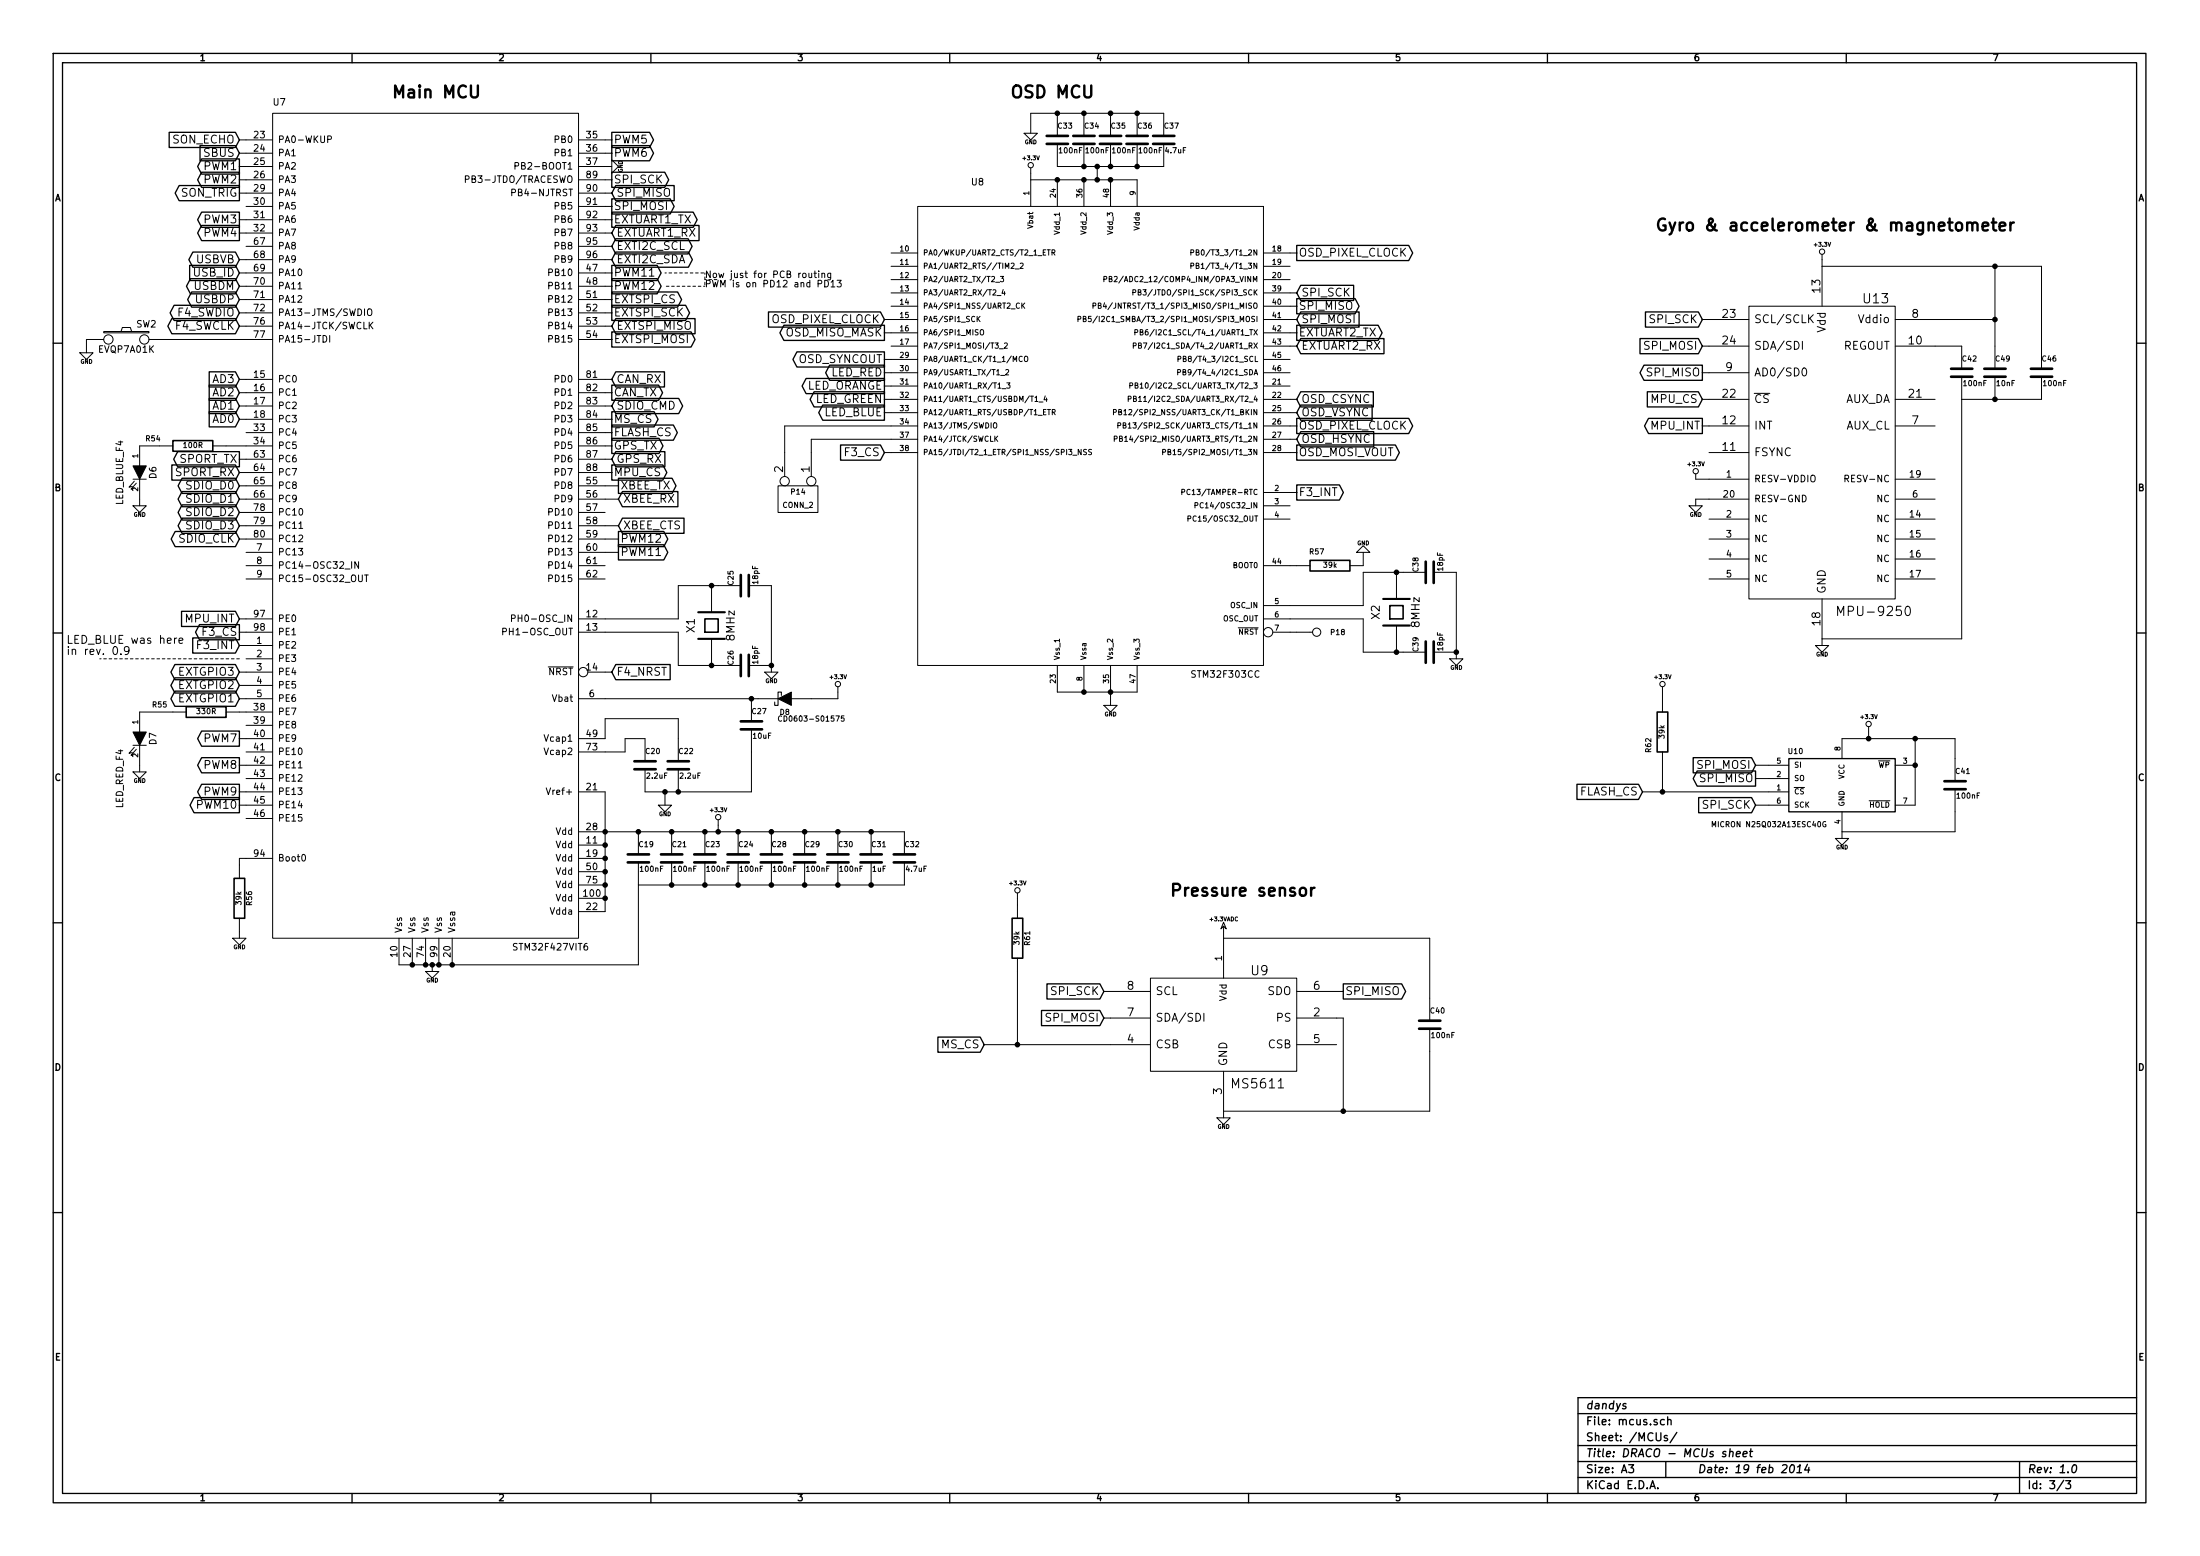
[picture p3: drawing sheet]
EESchema Schematic File Version 2
LIBS:power
LIBS:device
LIBS:transistors
LIBS:conn
LIBS:linear
LIBS:regul
LIBS:74xx
LIBS:cmos4000
LIBS:adc-dac
LIBS:memory
LIBS:xilinx
LIBS:special
LIBS:microcontrollers
LIBS:dsp
LIBS:microchip
LIBS:analog_switches
LIBS:motorola
LIBS:texas
LIBS:intel
LIBS:audio
LIBS:interface
LIBS:digital-audio
LIBS:philips
LIBS:display
LIBS:cypress
LIBS:siliconi
LIBS:opto
LIBS:atmel
LIBS:contrib
LIBS:valves
LIBS:dandys
LIBS:logo
LIBS:draco-cache
EELAYER 27 0
EELAYER END
$Descr A3 16535 11693
encoding utf-8
Sheet 3 3
Title "DRACO - MCUs sheet"
Date "19 feb 2014"
Rev "1.0"
Comp "dandys"
Comment1 ""
Comment2 ""
Comment3 ""
Comment4 ""
$EndDescr
$Comp
L STM32F303CC U8
U 1 1
P 8250 3300
F 0 "U8" H 7300 5200 50  0000 L BNN
F 1 "STM32F303CC" H 8950 1500 50  0000 L BNN
F 2 "lqfp48" H 7050 1500 50  0001 C CNN
F 3 "~" H 8250 3300 60  0000 C CNN
	1    8250 3300
	1    0    0    -1  
$EndComp
$Comp
L STM32F405VG U7
U 1 1
P 3200 3950
F 0 "U7" H 2050 7100 50  0000 L BNN
F 1 "STM32F427VIT6" H 3850 750 50  0000 L BNN
F 2 "TQFP-100" H 2250 800 50  0001 C CNN
F 3 "~" H 11500 1550 60  0000 C CNN
	1    3200 3950
	1    0    0    -1  
$EndComp
$Comp
L GND #PWR68
U 1 1
P 1800 7050
F 0 "#PWR68" H 1800 7050 30  0001 C CNN
F 1 "GND" H 1800 6980 30  0000 C CNN
F 2 "" H 1800 7050 60  0000 C CNN
F 3 "" H 1800 7050 60  0000 C CNN
	1    1800 7050
	1    0    0    -1  
$EndComp
Wire Wire Line
	3250 7250 3250 7300
Connection ~ 3100 7250
Connection ~ 3200 7250
Connection ~ 3250 7250
Connection ~ 3300 7250
$Comp
L C C19
U 1 1
P 4800 6450
F 0 "C19" H 4800 6550 40  0000 L CNN
F 1 "100nF" H 4806 6365 40  0000 L CNN
F 2 "c_0603" H 4838 6300 30  0001 C CNN
F 3 "~" H 4800 6450 60  0000 C CNN
	1    4800 6450
	1    0    0    -1  
$EndComp
$Comp
L C C21
U 1 1
P 5050 6450
F 0 "C21" H 5050 6550 40  0000 L CNN
F 1 "100nF" H 5056 6365 40  0000 L CNN
F 2 "c_0603" H 5088 6300 30  0001 C CNN
F 3 "~" H 5050 6450 60  0000 C CNN
	1    5050 6450
	1    0    0    -1  
$EndComp
$Comp
L C C23
U 1 1
P 5300 6450
F 0 "C23" H 5300 6550 40  0000 L CNN
F 1 "100nF" H 5306 6365 40  0000 L CNN
F 2 "c_0603" H 5338 6300 30  0001 C CNN
F 3 "~" H 5300 6450 60  0000 C CNN
	1    5300 6450
	1    0    0    -1  
$EndComp
$Comp
L C C24
U 1 1
P 5550 6450
F 0 "C24" H 5550 6550 40  0000 L CNN
F 1 "100nF" H 5556 6365 40  0000 L CNN
F 2 "c_0603" H 5588 6300 30  0001 C CNN
F 3 "~" H 5550 6450 60  0000 C CNN
	1    5550 6450
	1    0    0    -1  
$EndComp
$Comp
L C C28
U 1 1
P 5800 6450
F 0 "C28" H 5800 6550 40  0000 L CNN
F 1 "100nF" H 5806 6365 40  0000 L CNN
F 2 "c_0603" H 5838 6300 30  0001 C CNN
F 3 "~" H 5800 6450 60  0000 C CNN
	1    5800 6450
	1    0    0    -1  
$EndComp
$Comp
L C C29
U 1 1
P 6050 6450
F 0 "C29" H 6050 6550 40  0000 L CNN
F 1 "100nF" H 6056 6365 40  0000 L CNN
F 2 "c_0603" H 6088 6300 30  0001 C CNN
F 3 "~" H 6050 6450 60  0000 C CNN
	1    6050 6450
	1    0    0    -1  
$EndComp
$Comp
L C C30
U 1 1
P 6300 6450
F 0 "C30" H 6300 6550 40  0000 L CNN
F 1 "100nF" H 6306 6365 40  0000 L CNN
F 2 "c_0603" H 6338 6300 30  0001 C CNN
F 3 "~" H 6300 6450 60  0000 C CNN
	1    6300 6450
	1    0    0    -1  
$EndComp
$Comp
L C C31
U 1 1
P 6550 6450
F 0 "C31" H 6550 6550 40  0000 L CNN
F 1 "1uF" H 6556 6365 40  0000 L CNN
F 2 "c_0603" H 6588 6300 30  0001 C CNN
F 3 "~" H 6550 6450 60  0000 C CNN
	1    6550 6450
	1    0    0    -1  
$EndComp
$Comp
L C C32
U 1 1
P 6800 6450
F 0 "C32" H 6800 6550 40  0000 L CNN
F 1 "4.7uF" H 6806 6365 40  0000 L CNN
F 2 "c_0805" H 6838 6300 30  0001 C CNN
F 3 "~" H 6800 6450 60  0000 C CNN
	1    6800 6450
	1    0    0    -1  
$EndComp
Connection ~ 3400 7250
Wire Wire Line
	3000 7250 4800 7250
Wire Wire Line
	4550 5950 4550 6850
Connection ~ 4550 6250
Connection ~ 4550 6350
Connection ~ 4550 6450
Connection ~ 4550 6550
Connection ~ 4550 6650
Connection ~ 4550 6750
Wire Wire Line
	4550 6250 6800 6250
Connection ~ 4800 6250
Connection ~ 5050 6250
Connection ~ 5300 6250
Connection ~ 5550 6250
Connection ~ 5800 6250
Connection ~ 6050 6250
Connection ~ 6300 6250
Connection ~ 6550 6250
Wire Wire Line
	4800 6650 6800 6650
Connection ~ 5050 6650
Connection ~ 5300 6650
Connection ~ 5550 6650
Connection ~ 5800 6650
Connection ~ 6050 6650
Connection ~ 6300 6650
Connection ~ 6550 6650
Wire Wire Line
	4800 7250 4800 6650
$Comp
L +3.3V #PWR72
U 1 1
P 5400 6200
F 0 "#PWR72" H 5400 6160 30  0001 C CNN
F 1 "+3.3V" H 5400 6310 30  0000 C CNN
F 2 "" H 5400 6200 60  0000 C CNN
F 3 "" H 5400 6200 60  0000 C CNN
	1    5400 6200
	1    0    0    -1  
$EndComp
Wire Wire Line
	5400 6200 5400 6250
Connection ~ 5400 6250
$Comp
L C C20
U 1 1
P 4850 5750
F 0 "C20" H 4850 5850 40  0000 L CNN
F 1 "2.2uF" H 4856 5665 40  0000 L CNN
F 2 "c_0805" H 4888 5600 30  0001 C CNN
F 3 "~" H 4850 5750 60  0000 C CNN
	1    4850 5750
	1    0    0    -1  
$EndComp
$Comp
L C C22
U 1 1
P 5100 5750
F 0 "C22" H 5100 5850 40  0000 L CNN
F 1 "2.2uF" H 5106 5665 40  0000 L CNN
F 2 "c_0805" H 5138 5600 30  0001 C CNN
F 3 "~" H 5100 5750 60  0000 C CNN
	1    5100 5750
	1    0    0    -1  
$EndComp
Wire Wire Line
	4850 5950 5650 5950
$Comp
L GND #PWR71
U 1 1
P 5000 6050
F 0 "#PWR71" H 5000 6050 30  0001 C CNN
F 1 "GND" H 5000 5980 30  0000 C CNN
F 2 "" H 5000 6050 60  0000 C CNN
F 3 "" H 5000 6050 60  0000 C CNN
	1    5000 6050
	1    0    0    -1  
$EndComp
Wire Wire Line
	5000 6050 5000 5950
Connection ~ 5000 5950
$Comp
L DIODESCH D8
U 1 1
P 5900 5250
F 0 "D8" H 5900 5350 40  0000 C CNN
F 1 "CD0603-S01575" H 5700 5400 40  0000 C CNN
F 2 "r_0603" H 5900 5250 60  0001 C CNN
F 3 "~" H 5900 5250 60  0000 C CNN
	1    5900 5250
	-1   0    0    1   
$EndComp
Wire Wire Line
	4550 5250 5700 5250
$Comp
L C C27
U 1 1
P 5650 5450
F 0 "C27" H 5650 5550 40  0000 L CNN
F 1 "10uF" H 5656 5365 40  0000 L CNN
F 2 "c_0805" H 5688 5300 30  0001 C CNN
F 3 "~" H 5650 5450 60  0000 C CNN
	1    5650 5450
	1    0    0    -1  
$EndComp
Wire Wire Line
	5650 5950 5650 5650
Connection ~ 5100 5950
Wire Wire Line
	4550 5550 4550 5400
Wire Wire Line
	4550 5400 5100 5400
Wire Wire Line
	5100 5400 5100 5550
Wire Wire Line
	4550 5650 4700 5650
Wire Wire Line
	4700 5650 4700 5550
Wire Wire Line
	4700 5550 4850 5550
Connection ~ 5650 5250
$Comp
L +3.3V #PWR74
U 1 1
P 6300 5200
F 0 "#PWR74" H 6300 5160 30  0001 C CNN
F 1 "+3.3V" H 6300 5310 30  0000 C CNN
F 2 "" H 6300 5200 60  0000 C CNN
F 3 "" H 6300 5200 60  0000 C CNN
	1    6300 5200
	1    0    0    -1  
$EndComp
$Comp
L C C33
U 1 1
P 7950 1050
F 0 "C33" H 7950 1150 40  0000 L CNN
F 1 "100nF" H 7956 965 40  0000 L CNN
F 2 "c_0603" H 7988 900 30  0001 C CNN
F 3 "~" H 7950 1050 60  0000 C CNN
	1    7950 1050
	1    0    0    -1  
$EndComp
$Comp
L C C34
U 1 1
P 8150 1050
F 0 "C34" H 8150 1150 40  0000 L CNN
F 1 "100nF" H 8156 965 40  0000 L CNN
F 2 "c_0603" H 8188 900 30  0001 C CNN
F 3 "~" H 8150 1050 60  0000 C CNN
	1    8150 1050
	1    0    0    -1  
$EndComp
$Comp
L C C35
U 1 1
P 8350 1050
F 0 "C35" H 8350 1150 40  0000 L CNN
F 1 "100nF" H 8356 965 40  0000 L CNN
F 2 "c_0603" H 8388 900 30  0001 C CNN
F 3 "~" H 8350 1050 60  0000 C CNN
	1    8350 1050
	1    0    0    -1  
$EndComp
$Comp
L C C36
U 1 1
P 8550 1050
F 0 "C36" H 8550 1150 40  0000 L CNN
F 1 "100nF" H 8556 965 40  0000 L CNN
F 2 "c_0603" H 8588 900 30  0001 C CNN
F 3 "~" H 8550 1050 60  0000 C CNN
	1    8550 1050
	1    0    0    -1  
$EndComp
$Comp
L C C37
U 1 1
P 8750 1050
F 0 "C37" H 8750 1150 40  0000 L CNN
F 1 "4.7uF" H 8756 965 40  0000 L CNN
F 2 "c_0603" H 8788 900 30  0001 C CNN
F 3 "~" H 8750 1050 60  0000 C CNN
	1    8750 1050
	1    0    0    -1  
$EndComp
Wire Wire Line
	7750 1350 8550 1350
Connection ~ 7950 1350
Connection ~ 8150 1350
Connection ~ 8350 1350
Wire Wire Line
	7950 1250 8750 1250
Connection ~ 8150 1250
Connection ~ 8350 1250
Connection ~ 8550 1250
Wire Wire Line
	8250 1250 8250 1350
Connection ~ 8250 1350
Connection ~ 8250 1250
$Comp
L +3.3V #PWR77
U 1 1
P 7750 1300
F 0 "#PWR77" H 7750 1260 30  0001 C CNN
F 1 "+3.3V" H 7750 1410 30  0000 C CNN
F 2 "" H 7750 1300 60  0000 C CNN
F 3 "" H 7750 1300 60  0000 C CNN
	1    7750 1300
	1    0    0    -1  
$EndComp
Wire Wire Line
	7750 1350 7750 1300
Wire Wire Line
	7750 850  8750 850 
Connection ~ 8150 850 
Connection ~ 8350 850 
Connection ~ 8550 850 
$Comp
L GND #PWR76
U 1 1
P 7750 1000
F 0 "#PWR76" H 7750 1000 30  0001 C CNN
F 1 "GND" H 7750 930 30  0000 C CNN
F 2 "" H 7750 1000 60  0000 C CNN
F 3 "" H 7750 1000 60  0000 C CNN
	1    7750 1000
	1    0    0    -1  
$EndComp
Wire Wire Line
	7750 1000 7750 850 
Connection ~ 7950 850 
Wire Wire Line
	7950 5200 8550 5200
Connection ~ 8150 5200
Connection ~ 8350 5200
$Comp
L GND #PWR78
U 1 1
P 8350 5300
F 0 "#PWR78" H 8350 5300 30  0001 C CNN
F 1 "GND" H 8350 5230 30  0000 C CNN
F 2 "" H 8350 5300 60  0000 C CNN
F 3 "" H 8350 5300 60  0000 C CNN
	1    8350 5300
	1    0    0    -1  
$EndComp
Wire Wire Line
	8350 5200 8350 5300
$Comp
L R R56
U 1 1
P 1800 6750
F 0 "R56" V 1880 6750 40  0000 C CNN
F 1 "39k" V 1800 6750 40  0000 C CNN
F 2 "r_0603" V 1730 6750 30  0001 C CNN
F 3 "~" H 1800 6750 30  0000 C CNN
	1    1800 6750
	1    0    0    -1  
$EndComp
Wire Wire Line
	1800 7000 1800 7050
Text GLabel 1800 2250 0    60   BiDi ~ 0
USBDP
Text GLabel 1800 2150 0    60   BiDi ~ 0
USBDM
Wire Wire Line
	1800 2150 1850 2150
Wire Wire Line
	1800 2250 1850 2250
Text GLabel 1800 1950 0    60   BiDi ~ 0
USBVB
Wire Wire Line
	1800 1950 1850 1950
Text GLabel 4650 3750 2    60   Input ~ 0
XBEE_RX
Wire Wire Line
	4550 3750 4650 3750
Text GLabel 4650 3650 2    60   Output ~ 0
XBEE_TX
Wire Wire Line
	4550 3650 4650 3650
Text GLabel 4650 3950 2    60   Input ~ 0
XBEE_CTS
Wire Wire Line
	4550 3950 4650 3950
Text GLabel 1800 1150 0    60   Input ~ 0
SBUS
Wire Wire Line
	1800 1150 1850 1150
Text GLabel 1800 1050 0    60   Input ~ 0
SON_ECHO
Wire Wire Line
	1800 1050 1850 1050
Text GLabel 1800 1450 0    60   Output ~ 0
SON_TRIG
Text GLabel 4600 2850 2    60   Input ~ 0
CAN_RX
Wire Wire Line
	4550 2850 4600 2850
Text GLabel 4600 2950 2    60   Output ~ 0
CAN_TX
Wire Wire Line
	4550 2950 4600 2950
Text GLabel 1800 3150 0    60   Input ~ 0
AD0
Wire Wire Line
	1800 3150 1850 3150
Text GLabel 1800 3050 0    60   Input ~ 0
AD1
Text GLabel 1800 2950 0    60   Input ~ 0
AD2
Text GLabel 1800 2850 0    60   Input ~ 0
AD3
Wire Wire Line
	1800 3050 1850 3050
Wire Wire Line
	1800 2950 1850 2950
Wire Wire Line
	1800 2850 1850 2850
$Comp
L GND #PWR70
U 1 1
P 4600 1250
F 0 "#PWR70" H 4600 1250 30  0001 C CNN
F 1 "GND" H 4600 1180 30  0000 C CNN
F 2 "" H 4600 1250 60  0000 C CNN
F 3 "" H 4600 1250 60  0000 C CNN
	1    4600 1250
	0    -1   -1   0   
$EndComp
Wire Wire Line
	4550 1250 4600 1250
$Comp
L GND #PWR81
U 1 1
P 10250 4150
F 0 "#PWR81" H 10250 4150 30  0001 C CNN
F 1 "GND" H 10250 4080 30  0000 C CNN
F 2 "" H 10250 4150 60  0000 C CNN
F 3 "" H 10250 4150 60  0000 C CNN
	1    10250 4150
	1    0    0    1   
$EndComp
$Comp
L R R57
U 1 1
P 10000 4250
F 0 "R57" V 9900 4350 40  0000 C CNN
F 1 "39k" V 10000 4250 40  0000 C CNN
F 2 "r_0603" V 9930 4250 30  0001 C CNN
F 3 "~" H 10000 4250 30  0000 C CNN
	1    10000 4250
	0    -1   1    0   
$EndComp
Wire Wire Line
	10250 4150 10250 4250
Wire Wire Line
	9750 4250 9700 4250
Text GLabel 1800 5250 0    60   BiDi ~ 0
EXTGPIO1
Wire Wire Line
	1800 5250 1850 5250
Text GLabel 1800 5150 0    60   BiDi ~ 0
EXTGPIO2
Text GLabel 1800 5050 0    60   BiDi ~ 0
EXTGPIO3
Wire Wire Line
	1800 5150 1850 5150
Wire Wire Line
	1800 5050 1850 5050
Text GLabel 4600 1950 2    60   BiDi ~ 0
EXTI2C_SDA
Wire Wire Line
	4550 1950 4600 1950
Text GLabel 4600 1850 2    60   BiDi ~ 0
EXTI2C_SCL
Wire Wire Line
	4550 1850 4600 1850
Text GLabel 4600 1750 2    60   Input ~ 0
EXTUART1_RX
Wire Wire Line
	4550 1750 4600 1750
Text GLabel 4600 1650 2    60   Output ~ 0
EXTUART1_TX
Wire Wire Line
	4550 1650 4600 1650
Text GLabel 4600 3450 2    60   Input ~ 0
GPS_RX
Wire Wire Line
	4550 3450 4600 3450
Text GLabel 4600 3350 2    60   Output ~ 0
GPS_TX
Wire Wire Line
	4550 3350 4600 3350
Text GLabel 1800 2050 0    60   Input ~ 0
USB_ID
Wire Wire Line
	1800 2050 1850 2050
$Comp
L GND #PWR69
U 1 1
P 3250 7300
F 0 "#PWR69" H 3250 7300 30  0001 C CNN
F 1 "GND" H 3250 7230 30  0000 C CNN
F 2 "" H 3250 7300 60  0000 C CNN
F 3 "" H 3250 7300 60  0000 C CNN
	1    3250 7300
	1    0    0    -1  
$EndComp
Wire Wire Line
	6100 5250 6300 5250
Wire Wire Line
	6300 5250 6300 5200
Text GLabel 4600 5050 2    60   Input ~ 0
F4_NRST
Wire Wire Line
	4550 5050 4600 5050
Text GLabel 1800 2350 0    60   BiDi ~ 0
F4_SWDIO
Text GLabel 1800 2450 0    60   BiDi ~ 0
F4_SWCLK
Wire Wire Line
	1800 2350 1850 2350
Wire Wire Line
	1800 2450 1850 2450
Text GLabel 1800 3950 0    60   BiDi ~ 0
SDIO_D3
Text GLabel 4600 3050 2    60   BiDi ~ 0
SDIO_CMD
Text GLabel 1800 4050 0    60   BiDi ~ 0
SDIO_CLK
Text GLabel 1800 3650 0    60   BiDi ~ 0
SDIO_D0
Text GLabel 1800 3750 0    60   BiDi ~ 0
SDIO_D1
Text GLabel 1800 3850 0    60   BiDi ~ 0
SDIO_D2
Wire Wire Line
	4550 3050 4600 3050
Wire Wire Line
	1800 4050 1850 4050
Wire Wire Line
	1800 3950 1850 3950
Wire Wire Line
	1800 3850 1850 3850
Wire Wire Line
	1800 3750 1850 3750
Wire Wire Line
	1800 3650 1850 3650
Text GLabel 1800 3550 0    60   Input ~ 0
SPORT_RX
Text GLabel 1800 3450 0    60   Output ~ 0
SPORT_TX
Wire Wire Line
	1800 3450 1850 3450
Wire Wire Line
	1800 3550 1850 3550
Text GLabel 4600 2550 2    60   Output ~ 0
EXTSPI_MOSI
Text GLabel 4600 2450 2    60   Input ~ 0
EXTSPI_MISO
Text GLabel 4600 2350 2    60   Output ~ 0
EXTSPI_SCK
Text GLabel 4600 2250 2    60   Output ~ 0
EXTSPI_CS
Wire Wire Line
	4550 2550 4600 2550
Wire Wire Line
	4550 2450 4600 2450
Wire Wire Line
	4550 2350 4600 2350
Wire Wire Line
	4550 2250 4600 2250
$Comp
L CRYSTAL X1
U 1 1
P 5350 4700
F 0 "X1" H 5350 4850 60  0000 C CNN
F 1 "8MHz" H 5350 4550 60  0000 C CNN
F 2 "crystal_smd_5x3.2mm" H 5350 4700 60  0001 C CNN
F 3 "~" H 5350 4700 60  0000 C CNN
	1    5350 4700
	0    -1   -1   0   
$EndComp
Wire Wire Line
	4550 4750 5100 4750
Wire Wire Line
	5100 4750 5100 5000
Wire Wire Line
	5100 5000 5400 5000
Wire Wire Line
	5100 4400 5400 4400
Wire Wire Line
	5100 4400 5100 4650
Wire Wire Line
	5100 4650 4550 4650
$Comp
L C C25
U 1 1
P 5600 4400
F 0 "C25" H 5600 4500 40  0000 L CNN
F 1 "18pF" H 5606 4315 40  0000 L CNN
F 2 "c_0603" H 5638 4250 30  0001 C CNN
F 3 "~" H 5600 4400 60  0000 C CNN
	1    5600 4400
	0    -1   -1   0   
$EndComp
Connection ~ 5350 4400
$Comp
L C C26
U 1 1
P 5600 5000
F 0 "C26" H 5600 5100 40  0000 L CNN
F 1 "18pF" H 5606 4915 40  0000 L CNN
F 2 "c_0603" H 5638 4850 30  0001 C CNN
F 3 "~" H 5600 5000 60  0000 C CNN
	1    5600 5000
	0    -1   -1   0   
$EndComp
Connection ~ 5350 5000
Wire Wire Line
	5800 4400 5800 5050
$Comp
L GND #PWR73
U 1 1
P 5800 5050
F 0 "#PWR73" H 5800 5050 30  0001 C CNN
F 1 "GND" H 5800 4980 30  0000 C CNN
F 2 "" H 5800 5050 60  0000 C CNN
F 3 "" H 5800 5050 60  0000 C CNN
	1    5800 5050
	1    0    0    -1  
$EndComp
Connection ~ 5800 5000
$Comp
L CRYSTAL X2
U 1 1
P 10500 4600
F 0 "X2" H 10500 4750 60  0000 C CNN
F 1 "8MHz" H 10500 4450 60  0000 C CNN
F 2 "crystal_smd_5x3.2mm" H 10500 4600 60  0001 C CNN
F 3 "~" H 10500 4600 60  0000 C CNN
	1    10500 4600
	0    -1   -1   0   
$EndComp
Wire Wire Line
	9700 4650 10250 4650
Wire Wire Line
	10250 4650 10250 4900
Wire Wire Line
	10250 4900 10550 4900
Wire Wire Line
	10250 4300 10550 4300
Wire Wire Line
	10250 4300 10250 4550
Wire Wire Line
	10250 4550 9700 4550
$Comp
L C C38
U 1 1
P 10750 4300
F 0 "C38" H 10750 4400 40  0000 L CNN
F 1 "18pF" H 10756 4215 40  0000 L CNN
F 2 "c_0603" H 10788 4150 30  0001 C CNN
F 3 "~" H 10750 4300 60  0000 C CNN
	1    10750 4300
	0    -1   -1   0   
$EndComp
Connection ~ 10500 4300
$Comp
L C C39
U 1 1
P 10750 4900
F 0 "C39" H 10750 5000 40  0000 L CNN
F 1 "18pF" H 10756 4815 40  0000 L CNN
F 2 "c_0603" H 10788 4750 30  0001 C CNN
F 3 "~" H 10750 4900 60  0000 C CNN
	1    10750 4900
	0    -1   -1   0   
$EndComp
Connection ~ 10500 4900
Wire Wire Line
	10950 4300 10950 4950
$Comp
L GND #PWR82
U 1 1
P 10950 4950
F 0 "#PWR82" H 10950 4950 30  0001 C CNN
F 1 "GND" H 10950 4880 30  0000 C CNN
F 2 "" H 10950 4950 60  0000 C CNN
F 3 "" H 10950 4950 60  0000 C CNN
	1    10950 4950
	1    0    0    -1  
$EndComp
Connection ~ 10950 4900
Wire Wire Line
	5900 3200 6700 3200
Wire Wire Line
	6100 3300 6700 3300
Text GLabel 6650 2500 0    60   Output ~ 0
OSD_MISO_MASK
Wire Wire Line
	9700 2400 9750 2400
Text GLabel 9750 3100 2    60   Input ~ 0
OSD_VSYNC
Wire Wire Line
	9700 3100 9750 3100
Text GLabel 9750 3400 2    60   Output ~ 0
OSD_MOSI_VOUT
Text GLabel 6650 2700 0    60   Output ~ 0
OSD_SYNCOUT
Wire Wire Line
	6650 2700 6700 2700
Wire Wire Line
	9700 3400 9750 3400
Text GLabel 9750 3300 2    60   Input ~ 0
OSD_HSYNC
Text GLabel 9750 3000 2    60   Input ~ 0
OSD_CSYNC
Wire Wire Line
	9700 3300 9750 3300
Text GLabel 6650 2800 0    60   Output ~ 0
LED_RED
Text GLabel 6650 2900 0    60   Output ~ 0
LED_ORANGE
Text GLabel 6650 3100 0    60   Output ~ 0
LED_BLUE
Text GLabel 6650 3000 0    60   Output ~ 0
LED_GREEN
Wire Wire Line
	6650 3100 6700 3100
Wire Wire Line
	6650 3000 6700 3000
Wire Wire Line
	6650 2900 6700 2900
Wire Wire Line
	6650 2800 6700 2800
Text GLabel 9750 2600 2    60   Input ~ 0
EXTUART2_RX
Text GLabel 9750 2500 2    60   Output ~ 0
EXTUART2_TX
Wire Wire Line
	9700 2600 9750 2600
Wire Wire Line
	9700 2500 9750 2500
Text GLabel 4600 1350 2    60   Output ~ 0
SPI_SCK
Wire Wire Line
	4550 1350 4600 1350
Text GLabel 4600 1450 2    60   Input ~ 0
SPI_MISO
Wire Wire Line
	4550 1450 4600 1450
Text GLabel 4600 1550 2    60   Output ~ 0
SPI_MOSI
Wire Wire Line
	4550 1550 4600 1550
Text GLabel 9750 2200 2    60   Input ~ 0
SPI_SCK
Text GLabel 9750 2300 2    60   Output ~ 0
SPI_MISO
Text GLabel 9750 2400 2    60   Input ~ 0
SPI_MOSI
Text GLabel 6650 3400 0    60   Input ~ 0
F3_CS
Text GLabel 1800 4750 0    60   Output ~ 0
F3_CS
Wire Wire Line
	4550 3550 4600 3550
Text GLabel 9750 3700 2    60   Output ~ 0
F3_INT
Text GLabel 1800 4850 0    60   Input ~ 0
F3_INT
$Comp
L GND #PWR87
U 1 1
P 13700 4850
F 0 "#PWR87" H 13700 4850 30  0001 C CNN
F 1 "GND" H 13700 4780 30  0000 C CNN
F 2 "" H 13700 4850 60  0000 C CNN
F 3 "" H 13700 4850 60  0000 C CNN
	1    13700 4850
	1    0    0    -1  
$EndComp
Wire Wire Line
	13700 4800 13700 4850
$Comp
L C C42
U 1 1
P 14750 2800
F 0 "C42" H 14750 2900 40  0000 L CNN
F 1 "100nF" H 14756 2715 40  0000 L CNN
F 2 "c_0603" H 14788 2650 30  0001 C CNN
F 3 "~" H 14750 2800 60  0000 C CNN
	1    14750 2800
	1    0    0    -1  
$EndComp
Wire Wire Line
	14550 2600 14750 2600
Wire Wire Line
	13700 4800 14750 4800
Wire Wire Line
	14750 4800 14750 3000
Wire Wire Line
	14550 2400 15000 2400
Wire Wire Line
	15000 2000 15000 2600
Wire Wire Line
	14750 3000 15350 3000
$Comp
L C C46
U 1 1
P 15350 2800
F 0 "C46" H 15350 2900 40  0000 L CNN
F 1 "100nF" H 15356 2715 40  0000 L CNN
F 2 "c_0603" H 15388 2650 30  0001 C CNN
F 3 "~" H 15350 2800 60  0000 C CNN
	1    15350 2800
	1    0    0    -1  
$EndComp
Wire Wire Line
	15350 2600 15350 2000
Wire Wire Line
	15350 2000 13700 2000
Connection ~ 15000 3000
Text GLabel 12800 2400 0    60   Input ~ 0
SPI_SCK
Wire Wire Line
	12800 2400 12850 2400
Text GLabel 12800 2600 0    60   Input ~ 0
SPI_MOSI
Wire Wire Line
	12800 2600 12850 2600
Text GLabel 12800 2800 0    60   Output ~ 0
SPI_MISO
Wire Wire Line
	12800 2800 12850 2800
Text GLabel 12800 3000 0    60   Input ~ 0
MPU_CS
Wire Wire Line
	12800 3000 12850 3000
Text GLabel 4600 3550 2    60   Output ~ 0
MPU_CS
Wire Wire Line
	4550 3150 4600 3150
Text GLabel 1800 4650 0    60   Input ~ 0
MPU_INT
Wire Wire Line
	1800 4650 1850 4650
Text GLabel 12800 3200 0    60   Output ~ 0
MPU_INT
Wire Wire Line
	12800 3200 12850 3200
Wire Wire Line
	1800 4750 1850 4750
$Comp
L MS5611 U9
U 1 1
P 9200 7700
F 0 "U9" H 9400 8100 70  0000 L CNN
F 1 "MS5611" H 9250 7250 70  0000 L CNN
F 2 "MS5611" H 9200 7700 60  0001 C CNN
F 3 "~" H 9200 7700 60  0000 C CNN
	1    9200 7700
	1    0    0    -1  
$EndComp
Text GLabel 10100 7450 2    60   Output ~ 0
SPI_MISO
Wire Wire Line
	10050 7450 10100 7450
Text GLabel 8300 7650 0    60   Input ~ 0
SPI_MOSI
Wire Wire Line
	8300 7650 8350 7650
Text GLabel 7400 7850 0    60   Input ~ 0
MS_CS
Wire Wire Line
	7400 7850 8350 7850
Text GLabel 4600 3150 2    60   Output ~ 0
MS_CS
Wire Wire Line
	1800 4850 1850 4850
Wire Wire Line
	9200 8350 10750 8350
Wire Wire Line
	10100 8350 10100 7650
Wire Wire Line
	10100 7650 10050 7650
$Comp
L C C40
U 1 1
P 10750 7700
F 0 "C40" H 10750 7800 40  0000 L CNN
F 1 "100nF" H 10756 7615 40  0000 L CNN
F 2 "c_0603" H 10788 7550 30  0001 C CNN
F 3 "~" H 10750 7700 60  0000 C CNN
	1    10750 7700
	1    0    0    -1  
$EndComp
Wire Wire Line
	9200 7050 10750 7050
Wire Wire Line
	10750 7050 10750 7500
Wire Wire Line
	10750 8350 10750 7900
Connection ~ 10100 8350
Text GLabel 8300 7450 0    60   Input ~ 0
SPI_SCK
Wire Wire Line
	8300 7450 8350 7450
$Comp
L +3.3VADC #PWR79
U 1 1
P 9200 7000
F 0 "#PWR79" H 9200 7120 20  0001 C CNN
F 1 "+3.3VADC" H 9200 7090 30  0000 C CNN
F 2 "" H 9200 7000 60  0000 C CNN
F 3 "" H 9200 7000 60  0000 C CNN
	1    9200 7000
	1    0    0    -1  
$EndComp
Wire Wire Line
	9200 7000 9200 7050
$Comp
L LED D6
U 1 1
P 1050 3550
F 0 "D6" H 1050 3650 50  0000 C CNN
F 1 "LED_BLUE_F4" H 1050 3400 50  0000 C CNN
F 2 "Led_0603" H 1050 3550 60  0001 C CNN
F 3 "~" H 1050 3550 60  0000 C CNN
	1    1050 3550
	0    1    1    0   
$EndComp
$Comp
L R R54
U 1 1
P 1450 3350
F 0 "R54" V 1400 3650 40  0000 C CNN
F 1 "100R" V 1450 3350 40  0000 C CNN
F 2 "r_0603" V 1380 3350 30  0001 C CNN
F 3 "~" H 1450 3350 30  0000 C CNN
	1    1450 3350
	0    -1   1    0   
$EndComp
$Comp
L GND #PWR66
U 1 1
P 1050 3800
F 0 "#PWR66" H 1050 3800 30  0001 C CNN
F 1 "GND" H 1050 3730 30  0000 C CNN
F 2 "" H 1050 3800 60  0000 C CNN
F 3 "" H 1050 3800 60  0000 C CNN
	1    1050 3800
	1    0    0    -1  
$EndComp
Wire Wire Line
	1050 3750 1050 3800
Text GLabel 1800 1250 0    60   Output ~ 0
PWM1
Wire Wire Line
	1800 1250 1850 1250
Wire Wire Line
	1800 1450 1850 1450
Text GLabel 1800 1350 0    60   Output ~ 0
PWM2
Wire Wire Line
	1800 1350 1850 1350
Text GLabel 1800 1650 0    60   Output ~ 0
PWM3
Wire Wire Line
	1800 1650 1850 1650
Text GLabel 1800 1750 0    60   Output ~ 0
PWM4
Wire Wire Line
	1800 1750 1850 1750
Text GLabel 4600 1050 2    60   Output ~ 0
PWM5
Wire Wire Line
	4550 1050 4600 1050
Text GLabel 4600 1150 2    60   Output ~ 0
PWM6
Wire Wire Line
	4550 1150 4600 1150
Text GLabel 1800 5550 0    60   Output ~ 0
PWM7
Wire Wire Line
	1800 5550 1850 5550
Text GLabel 1800 5750 0    60   Output ~ 0
PWM8
Wire Wire Line
	1800 5750 1850 5750
Text GLabel 1800 5950 0    60   Output ~ 0
PWM9
Wire Wire Line
	1800 5950 1850 5950
Text GLabel 1800 6050 0    60   Output ~ 0
PWM10
Wire Wire Line
	1800 6050 1850 6050
Text GLabel 4600 2050 2    60   Output ~ 0
PWM11
Wire Wire Line
	4550 2050 4600 2050
$Comp
L R R55
U 1 1
P 1550 5350
F 0 "R55" V 1500 5700 40  0000 C CNN
F 1 "330R" V 1550 5350 40  0000 C CNN
F 2 "r_0603" V 1480 5350 30  0001 C CNN
F 3 "~" H 1550 5350 30  0000 C CNN
	1    1550 5350
	0    -1   1    0   
$EndComp
Wire Wire Line
	1800 5350 1850 5350
$Comp
L LED D7
U 1 1
P 1050 5550
F 0 "D7" H 1050 5650 50  0000 C CNN
F 1 "LED_RED_F4" H 1350 5400 50  0000 C CNN
F 2 "Led_0603" H 1050 5550 60  0001 C CNN
F 3 "~" H 1050 5550 60  0000 C CNN
	1    1050 5550
	0    1    1    0   
$EndComp
$Comp
L GND #PWR67
U 1 1
P 1050 5800
F 0 "#PWR67" H 1050 5800 30  0001 C CNN
F 1 "GND" H 1050 5730 30  0000 C CNN
F 2 "" H 1050 5800 60  0000 C CNN
F 3 "" H 1050 5800 60  0000 C CNN
	1    1050 5800
	1    0    0    -1  
$EndComp
Wire Wire Line
	1050 5750 1050 5800
Wire Wire Line
	1050 5350 1300 5350
$Comp
L GND #PWR80
U 1 1
P 9200 8400
F 0 "#PWR80" H 9200 8400 30  0001 C CNN
F 1 "GND" H 9200 8330 30  0000 C CNN
F 2 "" H 9200 8400 60  0000 C CNN
F 3 "" H 9200 8400 60  0000 C CNN
	1    9200 8400
	1    0    0    -1  
$EndComp
Wire Wire Line
	9200 8350 9200 8400
Text Notes 8800 6750 0    90   ~ 18
Pressure sensor
Text Notes 12450 1750 0    90   ~ 18
Gyro & accelerometer & magnetometer
Text Notes 7600 750  0    90   ~ 18
OSD MCU
Text Notes 2950 750  0    90   ~ 18
Main MCU
Text GLabel 4600 2150 2    60   Output ~ 0
PWM12
Wire Wire Line
	4550 2150 4600 2150
$Comp
L CONN_1 P18
U 1 1
P 9900 4750
F 0 "P18" H 10000 4750 40  0000 L CNN
F 1 "CONN_1" H 9900 4805 30  0001 C CNN
F 2 "testpoint_pad" H 9900 4750 60  0001 C CNN
F 3 "~" H 9900 4750 60  0000 C CNN
	1    9900 4750
	1    0    0    1   
$EndComp
Wire Wire Line
	9700 4750 9750 4750
Wire Wire Line
	9700 2300 9750 2300
Wire Wire Line
	9700 2200 9750 2200
Wire Wire Line
	6650 3400 6700 3400
Wire Wire Line
	9700 3700 9750 3700
Wire Wire Line
	1800 6500 1800 6450
Wire Wire Line
	1800 6450 1850 6450
Wire Wire Line
	9700 3000 9750 3000
Wire Wire Line
	6650 2500 6700 2500
Text GLabel 9750 3200 2    60   Output ~ 0
OSD_PIXEL_CLOCK
Wire Wire Line
	9700 3200 9750 3200
Text GLabel 6650 2400 0    60   Input ~ 0
OSD_PIXEL_CLOCK
$Comp
L R R61
U 1 1
P 7650 7050
F 0 "R61" V 7730 7050 40  0000 C CNN
F 1 "39k" V 7650 7050 40  0000 C CNN
F 2 "r_0603" V 7580 7050 30  0001 C CNN
F 3 "~" H 7650 7050 30  0000 C CNN
	1    7650 7050
	1    0    0    -1  
$EndComp
Wire Wire Line
	7650 7300 7650 7850
Connection ~ 7650 7850
$Comp
L +3.3V #PWR75
U 1 1
P 7650 6750
F 0 "#PWR75" H 7650 6710 30  0001 C CNN
F 1 "+3.3V" H 7650 6860 30  0000 C CNN
F 2 "" H 7650 6750 60  0000 C CNN
F 3 "" H 7650 6750 60  0000 C CNN
	1    7650 6750
	1    0    0    -1  
$EndComp
Wire Wire Line
	7650 6750 7650 6800
Wire Wire Line
	6650 2400 6700 2400
Text GLabel 9750 1900 2    60   Output ~ 0
OSD_PIXEL_CLOCK
Wire Wire Line
	9700 1900 9750 1900
$Comp
L MPU-9250 U13
U 1 1
P 13700 3450
F 0 "U13" H 14000 4650 70  0000 L CNN
F 1 "MPU-9250" H 13800 2300 70  0000 L CNN
F 2 "~" H 13700 3450 60  0000 C CNN
F 3 "~" H 13700 3450 60  0000 C CNN
	1    13700 3450
	1    0    0    -1  
$EndComp
$Comp
L C C49
U 1 1
P 15000 2800
F 0 "C49" H 15000 2900 40  0000 L CNN
F 1 "10nF" H 15006 2715 40  0000 L CNN
F 2 "c_0603" H 15038 2650 30  0001 C CNN
F 3 "~" H 15000 2800 60  0000 C CNN
	1    15000 2800
	1    0    0    -1  
$EndComp
Connection ~ 15000 2000
Connection ~ 15000 2400
$Comp
L GND #PWR85
U 1 1
P 12750 3800
F 0 "#PWR85" H 12750 3800 30  0001 C CNN
F 1 "GND" H 12750 3730 30  0000 C CNN
F 2 "" H 12750 3800 60  0000 C CNN
F 3 "" H 12750 3800 60  0000 C CNN
	1    12750 3800
	1    0    0    -1  
$EndComp
Wire Wire Line
	12750 3800 12750 3750
Wire Wire Line
	12750 3750 12850 3750
$Comp
L +3.3V #PWR86
U 1 1
P 13700 1950
F 0 "#PWR86" H 13700 1910 30  0001 C CNN
F 1 "+3.3V" H 13700 2060 30  0000 C CNN
F 2 "" H 13700 1950 60  0000 C CNN
F 3 "" H 13700 1950 60  0000 C CNN
	1    13700 1950
	1    0    0    -1  
$EndComp
Wire Wire Line
	13700 2000 13700 1950
$Comp
L +3.3V #PWR84
U 1 1
P 12750 3600
F 0 "#PWR84" H 12750 3560 30  0001 C CNN
F 1 "+3.3V" H 12750 3710 30  0000 C CNN
F 2 "" H 12750 3600 60  0000 C CNN
F 3 "" H 12750 3600 60  0000 C CNN
	1    12750 3600
	1    0    0    -1  
$EndComp
Wire Wire Line
	12750 3600 12850 3600
Text GLabel 4650 4050 2    60   Output ~ 0
PWM12
Wire Wire Line
	4550 4050 4650 4050
Text GLabel 4650 4150 2    60   Output ~ 0
PWM11
Wire Wire Line
	4550 4150 4650 4150
Wire Notes Line
	5000 2050 5300 2050
Wire Notes Line
	5300 2050 5300 2150
Wire Notes Line
	5300 2150 5000 2150
Wire Notes Line
	5300 2100 5400 2100
Text Notes 5300 2100 0    50   ~ 0
Now just for PCB routing\nPWM is on PD12 and PD13
$Comp
L FLASH-SPI-SO8 U10
U 1 1
P 13850 5900
F 0 "U10" H 13500 6150 40  0000 C CNN
F 1 "MICRON N25Q032A13ESC40G" H 13300 5600 40  0000 C CNN
F 2 "" H 13850 5900 30  0000 C CIN
F 3 "~" H 13850 5900 60  0000 C CNN
	1    13850 5900
	1    0    0    -1  
$EndComp
$Comp
L GND #PWR88
U 1 1
P 13850 6300
F 0 "#PWR88" H 13850 6300 30  0001 C CNN
F 1 "GND" H 13850 6230 30  0000 C CNN
F 2 "" H 13850 6300 60  0000 C CNN
F 3 "" H 13850 6300 60  0000 C CNN
	1    13850 6300
	1    0    0    -1  
$EndComp
Wire Wire Line
	13850 6250 13850 6300
$Comp
L C C41
U 1 1
P 14700 5900
F 0 "C41" H 14700 6000 40  0000 L CNN
F 1 "100nF" H 14706 5815 40  0000 L CNN
F 2 "c_0603" H 14738 5750 30  0001 C CNN
F 3 "~" H 14700 5900 60  0000 C CNN
	1    14700 5900
	1    0    0    -1  
$EndComp
Wire Wire Line
	13850 5550 14700 5550
Wire Wire Line
	14700 5550 14700 5700
Wire Wire Line
	14700 6100 14700 6250
Wire Wire Line
	14700 6250 13850 6250
Wire Wire Line
	14400 5550 14400 6050
Connection ~ 14400 5550
Connection ~ 14400 5750
$Comp
L +3.3V #PWR89
U 1 1
P 14050 5500
F 0 "#PWR89" H 14050 5460 30  0001 C CNN
F 1 "+3.3V" H 14050 5610 30  0000 C CNN
F 2 "" H 14050 5500 60  0000 C CNN
F 3 "" H 14050 5500 60  0000 C CNN
	1    14050 5500
	1    0    0    -1  
$EndComp
Wire Wire Line
	14050 5500 14050 5550
Connection ~ 14050 5550
Text GLabel 13200 6050 0    60   Input ~ 0
SPI_SCK
Wire Wire Line
	13200 6050 13300 6050
Text GLabel 13200 5750 0    60   Input ~ 0
SPI_MOSI
Wire Wire Line
	13200 5750 13300 5750
Text GLabel 13200 5850 0    60   Output ~ 0
SPI_MISO
Wire Wire Line
	13200 5850 13300 5850
Text GLabel 12350 5950 0    60   Input ~ 0
FLASH_CS
$Comp
L R R62
U 1 1
P 12500 5500
F 0 "R62" V 12400 5600 40  0000 C CNN
F 1 "39k" V 12500 5500 40  0000 C CNN
F 2 "r_0603" V 12430 5500 30  0001 C CNN
F 3 "~" H 12500 5500 30  0000 C CNN
	1    12500 5500
	1    0    0    1   
$EndComp
Wire Wire Line
	12350 5950 13300 5950
Wire Wire Line
	12500 5950 12500 5750
Connection ~ 12500 5950
$Comp
L +3.3V #PWR83
U 1 1
P 12500 5200
F 0 "#PWR83" H 12500 5160 30  0001 C CNN
F 1 "+3.3V" H 12500 5310 30  0000 C CNN
F 2 "" H 12500 5200 60  0000 C CNN
F 3 "" H 12500 5200 60  0000 C CNN
	1    12500 5200
	1    0    0    -1  
$EndComp
Wire Wire Line
	12500 5200 12500 5250
Text GLabel 4600 3250 2    60   Output ~ 0
FLASH_CS
Wire Wire Line
	4550 3250 4600 3250
Wire Wire Line
	1700 3350 1850 3350
Wire Wire Line
	1050 3350 1200 3350
Wire Notes Line
	750  4950 1800 4950
Text Notes 500  4850 0    60   ~ 0
LED_BLUE was here\nin rev. 0.9
$Comp
L SW_PUSH SW2
U 1 1
P 950 2550
F 0 "SW2" H 1100 2660 50  0000 C CNN
F 1 "EVQP7A01K" H 950 2470 50  0000 C CNN
F 2 "~" H 950 2550 60  0000 C CNN
F 3 "~" H 950 2550 60  0000 C CNN
	1    950  2550
	1    0    0    -1  
$EndComp
Wire Wire Line
	1250 2550 1850 2550
$Comp
L GND #PWR65
U 1 1
P 650 2650
F 0 "#PWR65" H 650 2650 30  0001 C CNN
F 1 "GND" H 650 2580 30  0000 C CNN
F 2 "" H 650 2650 60  0000 C CNN
F 3 "" H 650 2650 60  0000 C CNN
	1    650  2650
	1    0    0    -1  
$EndComp
Wire Wire Line
	650  2550 650  2650
$Comp
L CONN_2 P14
U 1 1
P 6000 3750
F 0 "P14" V 5950 3750 40  0000 C CNN
F 1 "CONN_2" V 6050 3750 40  0000 C CNN
F 2 "~" H 6000 3750 60  0000 C CNN
F 3 "~" H 6000 3750 60  0000 C CNN
	1    6000 3750
	0    1    1    0   
$EndComp
Wire Wire Line
	6100 3300 6100 3400
Wire Wire Line
	5900 3400 5900 3200
$EndSCHEMATC
